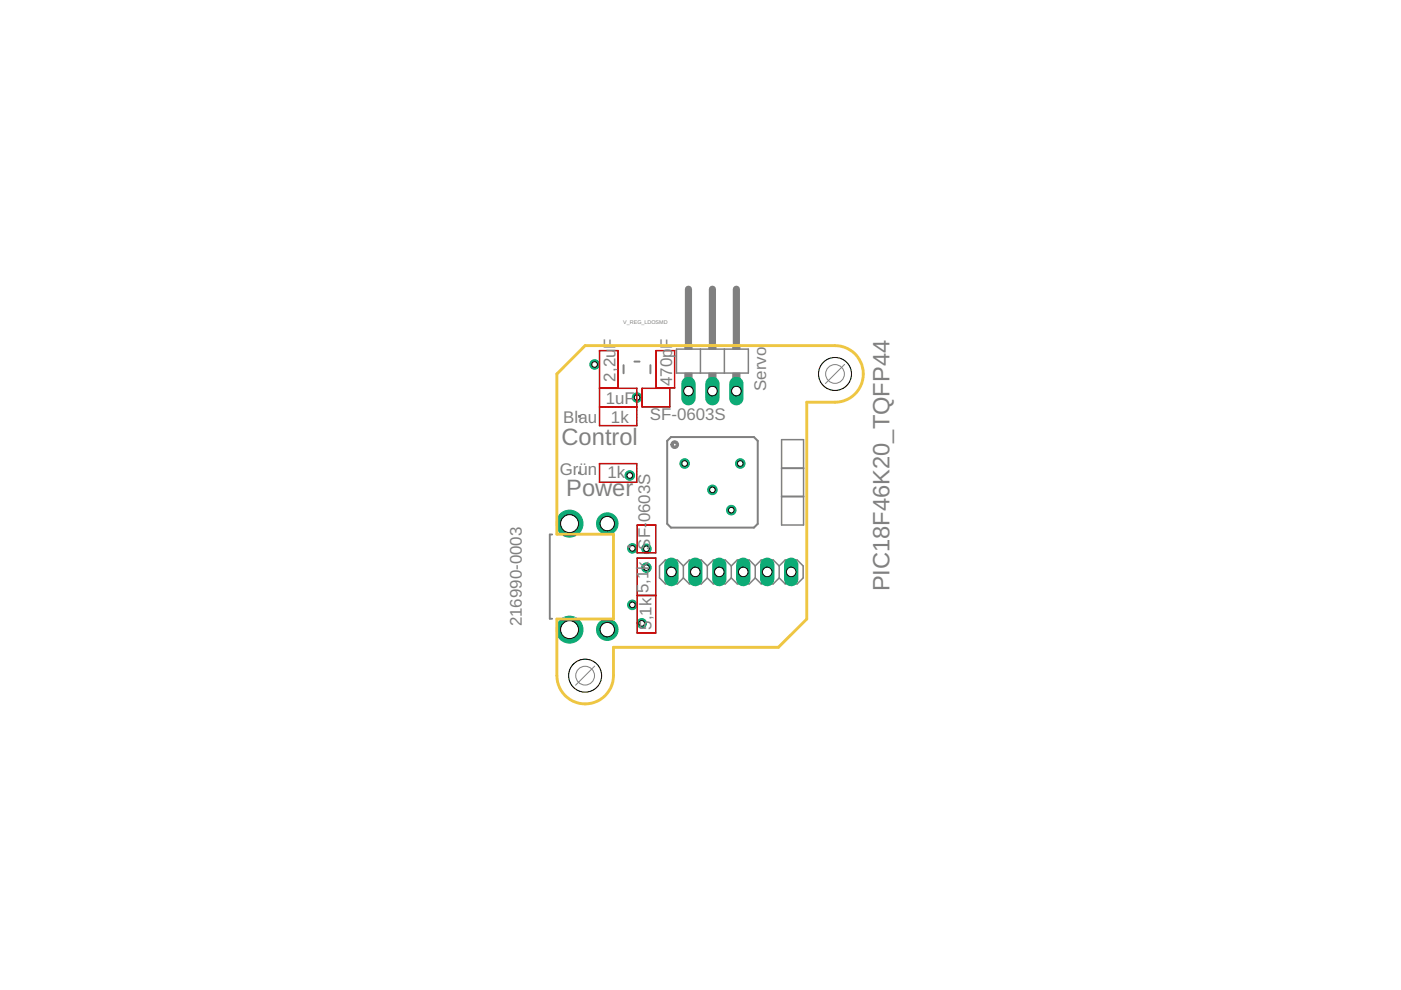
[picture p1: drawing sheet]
<svg xmlns="http://www.w3.org/2000/svg" width="297mm" height="210mm" viewBox="0 0 297 210" stroke-linecap="round" stroke-linejoin="round" font-family="sans-serif">
<circle cx="157" cy="98.3" r="1.02" fill="#0dab76" stroke="#0dab76" stroke-width=".21"/>
<circle cx="157" cy="98.3" r=".59" fill="#fff" stroke="#000" stroke-width=".21"/>
<circle cx="145.2" cy="98.3" r="1.02" fill="#0dab76" stroke="#0dab76" stroke-width=".21"/>
<circle cx="145.2" cy="98.3" r=".59" fill="#fff" stroke="#000" stroke-width=".21"/>
<circle cx="137.1" cy="120.4" r="1.02" fill="#0dab76" stroke="#0dab76" stroke-width=".21"/>
<circle cx="137.1" cy="120.4" r=".59" fill="#fff" stroke="#000" stroke-width=".21"/>
<circle cx="136.1" cy="132.2" r="1.02" fill="#0dab76" stroke="#0dab76" stroke-width=".21"/>
<circle cx="136.1" cy="132.2" r=".59" fill="#fff" stroke="#000" stroke-width=".21"/>
<circle cx="151" cy="103.9" r="1.02" fill="#0dab76" stroke="#0dab76" stroke-width=".21"/>
<circle cx="151" cy="103.9" r=".59" fill="#fff" stroke="#000" stroke-width=".21"/>
<circle cx="126.1" cy="77.3" r="1.02" fill="#0dab76" stroke="#0dab76" stroke-width=".21"/>
<circle cx="126.1" cy="77.3" r=".59" fill="#fff" stroke="#000" stroke-width=".21"/>
<circle cx="133.5" cy="100.8" r="1.02" fill="#0dab76" stroke="#0dab76" stroke-width=".21"/>
<circle cx="133.5" cy="100.8" r=".59" fill="#fff" stroke="#000" stroke-width=".21"/>
<circle cx="155" cy="108.2" r="1.02" fill="#0dab76" stroke="#0dab76" stroke-width=".21"/>
<circle cx="155" cy="108.2" r=".59" fill="#fff" stroke="#000" stroke-width=".21"/>
<circle cx="137.1" cy="116.4" r="1.02" fill="#0dab76" stroke="#0dab76" stroke-width=".21"/>
<circle cx="137.1" cy="116.4" r=".59" fill="#fff" stroke="#000" stroke-width=".21"/>
<circle cx="135.1" cy="84.3" r="1.02" fill="#0dab76" stroke="#0dab76" stroke-width=".21"/>
<circle cx="135.1" cy="84.3" r=".59" fill="#fff" stroke="#000" stroke-width=".21"/>
<circle cx="134.1" cy="116.3" r="1.02" fill="#0dab76" stroke="#0dab76" stroke-width=".21"/>
<circle cx="134.1" cy="116.3" r=".59" fill="#fff" stroke="#000" stroke-width=".21"/>
<circle cx="134.1" cy="128.2" r="1.02" fill="#0dab76" stroke="#0dab76" stroke-width=".21"/>
<circle cx="134.1" cy="128.2" r=".59" fill="#fff" stroke="#000" stroke-width=".21"/>
<g fill="#c90d0c" stroke="#c90d0c" stroke-width=".21">
<path d="M127.1 98.3h8z"/>
<path d="M135 98.3v4z"/>
<path d="M127.1 102.2l8 .1z"/>
<path d="M127.1 98.3v4z"/>
<path d="M127.1 90.2l8 .1z"/>
<path d="M127.1 86.3v4z"/>
<path d="M127.1 86.3l8 .1z"/>
<path d="M135 86.3v4z"/>
<path d="M131 74.3l.1 8z"/>
<path d="M127.1 74.3v8z"/>
<path d="M127.1 74.3l4 .1z"/>
<path d="M127.1 82.2l4 .1z"/>
<path d="M143 74.3l.1 8z"/>
<path d="M139 74.3l.1 8z"/>
<path d="M139 74.3l4.1 .1z"/>
<path d="M139 82.2l4.1 .1z"/>
<path d="M127.1 86.2l8 .1z"/>
<path d="M127.1 82.3l8 .1z"/>
<path d="M135 82.3v4z"/>
<path d="M127.1 82.3v4z"/>
<path d="M136.1 82.3l6 .1z"/>
<path d="M142 82.3v4z"/>
<path d="M136.1 86.2l6 .1z"/>
<path d="M136.1 82.3l.1 4z"/>
<path d="M135 111.3l.1 6z"/>
<path d="M135 111.3l4.1 .1z"/>
<path d="M139 111.3l.1 6z"/>
<path d="M135 117.2h4.1z"/>
<path d="M135 126.3l.1 8z"/>
<path d="M135 126.3h4.1z"/>
<path d="M139 126.3l.1 8z"/>
<path d="M135 134.2h4.1z"/>
<path d="M139 118.3l.1 8z"/>
<path d="M135 126.2h4.1z"/>
<path d="M135 118.3l.1 8z"/>
<path d="M135 118.3l4.1 .1z"/>
</g>
<g fill="#808080" stroke="#808080" stroke-width=".21">
<path d="M122.7 100.1h.4v.4h-.4z"/>
<path d="M145.2 73h1.5v1h-1.5z"/>
<path d="M150.3 73h1.5v1h-1.5z"/>
<path d="M155.4 73h1.5v1h-1.5z"/>
<path d="M145.2 79.1h1.5v2h-1.5z"/>
<path d="M150.3 79.1h1.5v2h-1.5z"/>
<path d="M155.4 79.1h1.5v2h-1.5z"/>
<path d="M122.7 88.1h.4v.4h-.4z"/>
</g>
<path d="M132.2 77.4v1.7M134.5 76.7h1.1M137.9 77.4v1.7M141.5 93.5l.8-.8h17.6l.8 .8v17.6l-.8 .8h-17.6l-.8-.8z" fill="none" stroke="#808080" stroke-width=".42"/>
<path d="M142.5 93.7a.82 .82 0 0 1 1.3 .1 .82 .82 0 0 1-.5 1.3 .82 .82 0 0 1-1.1-.8h.5a.31 .31 0 0 1 .5-.3 .31 .31 0 0 1 .1 .5 .31 .31 0 0 1-.5-.1l-.6-.1z" fill-rule="evenodd" fill="#808080" stroke="#808080" stroke-width=".21"/>
<g fill="none" stroke="#808080" stroke-width=".32">
<path d="M143.4 74h15.3v5.1h-15.3zM148.5 74v5.1M153.6 74v5.1M165.7 99.2h4.7M165.7 93.2h4.7v18.1h-4.7zM165.7 99.3h4.7M144.9 120l-1.3-1.3h-2.5l-1.3 1.3v2.5l1.3 1.3h2.5l1.3-1.3M144.9 120v2.5M144.9 120l1.3-1.3h2.5l1.3 1.3M150 120v2.5M150 120l1.2-1.3h2.6l1.2 1.3M155 120l1.3-1.3h2.6l1.2 1.3"/>
<path d="M155 120v2.5M160.1 120l1.3-1.3h2.5l1.3 1.3M160.1 120v2.5M165.2 120l1.3-1.3h2.5l1.3 1.3v2.5l-1.3 1.3h-2.5l-1.3-1.3M165.2 120v2.5M165.7 105.3h4.7M165.7 105.2h4.7M144.9 122.5l1.3 1.3h2.5l1.3-1.3M150 122.5l1.2 1.3h2.6l1.2-1.3M155 122.5l1.3 1.3h2.6l1.2-1.3M160.1 122.5l1.3 1.3h2.5l1.3-1.3"/>
</g>
<path d="M146 61.3v11.4M151 61.3v11.4M156.1 61.3v11.4" fill="none" stroke="#808080" stroke-width="1.5"/>
<path d="M117.1 113.3h-.5v17.9h.5M133.3 115.9h.2M133.3 115.9h.1M133.5 115.9h.1" fill="none" stroke="#808080" stroke-width=".4"/>
<path d="M167.7 119.7v3.1" fill="none" stroke="#0dab76" stroke-width="3"/>
<circle cx="167.7" cy="121.3" r="1.02" fill="#fff" stroke="#000" stroke-width=".21"/>
<path d="M162.7 119.7v3.1" fill="none" stroke="#0dab76" stroke-width="3"/>
<circle cx="162.7" cy="121.3" r="1.02" fill="#fff" stroke="#000" stroke-width=".21"/>
<path d="M157.6 119.7v3.1" fill="none" stroke="#0dab76" stroke-width="3"/>
<circle cx="157.6" cy="121.3" r="1.02" fill="#fff" stroke="#000" stroke-width=".21"/>
<path d="M152.5 119.7v3.1" fill="none" stroke="#0dab76" stroke-width="3"/>
<circle cx="152.5" cy="121.3" r="1.02" fill="#fff" stroke="#000" stroke-width=".21"/>
<path d="M147.4 119.7v3.1" fill="none" stroke="#0dab76" stroke-width="3"/>
<circle cx="147.4" cy="121.3" r="1.02" fill="#fff" stroke="#000" stroke-width=".21"/>
<path d="M142.3 119.7v3.1" fill="none" stroke="#0dab76" stroke-width="3"/>
<circle cx="142.3" cy="121.3" r="1.02" fill="#fff" stroke="#000" stroke-width=".21"/>
<path d="M146 81.4v3" fill="none" stroke="#0dab76" stroke-width="3"/>
<circle cx="146" cy="82.9" r="1.02" fill="#fff" stroke="#000" stroke-width=".21"/>
<path d="M151 81.4v3" fill="none" stroke="#0dab76" stroke-width="3"/>
<circle cx="151" cy="82.9" r="1.02" fill="#fff" stroke="#000" stroke-width=".21"/>
<path d="M156.1 81.4v3" fill="none" stroke="#0dab76" stroke-width="3"/>
<circle cx="156.1" cy="82.9" r="1.02" fill="#fff" stroke="#000" stroke-width=".21"/>
<circle cx="128.8" cy="111" r="2.29" fill="#0dab76" stroke="#0dab76" stroke-width=".21"/>
<circle cx="128.8" cy="111" r="1.52" fill="#fff" stroke="#000" stroke-width=".21"/>
<circle cx="120.8" cy="111" r="2.86" fill="#0dab76" stroke="#0dab76" stroke-width=".21"/>
<circle cx="120.8" cy="111" r="1.91" fill="#fff" stroke="#000" stroke-width=".21"/>
<circle cx="120.8" cy="133.5" r="2.86" fill="#0dab76" stroke="#0dab76" stroke-width=".21"/>
<circle cx="120.8" cy="133.5" r="1.91" fill="#fff" stroke="#000" stroke-width=".21"/>
<circle cx="128.8" cy="133.5" r="2.29" fill="#0dab76" stroke="#0dab76" stroke-width=".21"/>
<circle cx="128.8" cy="133.5" r="1.52" fill="#fff" stroke="#000" stroke-width=".21"/>
<path d="M177 73.3h-52.9l-6 6M171 85.3v46M130.1 137.2h34.9" fill="none" stroke="#eec643" stroke-width=".61"/>
<circle cx="177" cy="79.3" r="3.5" fill="none" stroke="#eec643" stroke-width=".21"/>
<circle cx="177" cy="79.3" r="3.5" fill="#fff" stroke="#000" stroke-width=".21"/>
<circle cx="124.1" cy="143.3" r="3.5" fill="none" stroke="#eec643" stroke-width=".21"/>
<circle cx="124.1" cy="143.3" r="3.5" fill="#fff" stroke="#000" stroke-width=".21"/>
<path d="M118.1 79.3v34h12v18h-12v12a6 6 0 0 0 6 5.9 6 6 0 0 0 6-5.9v-6.1M177 73.3a6 6 0 0 1 6 6 6 6 0 0 1-6 6h-6M171 131.3l-6 5.9" fill="none" stroke="#eec643" stroke-width=".61"/>
<g fill="none" stroke="#808080" stroke-width=".21">
<path d="M179.1 77.3l-4.1 4M126.1 141.2l-4.1 4.1"/>
<circle cx="177" cy="79.3" r="1.99"/>
<circle cx="124.1" cy="143.3" r="1.99"/>
</g>
<g font-size="5" fill="#808080">
<text x="119.1" y="94.3">Control</text>
<text x="120.1" y="105.3">Power</text>
<text x="188.6" y="125.4" transform="rotate(-90 188.6 125.4)">PIC18F46K20_TQFP44</text>
</g>
<g font-size="3.6" fill="#808080">
<text x="130.5" y="73.9" transform="rotate(-90 130.5 73.9)">F</text>
<text x="142.5" y="73.9" transform="rotate(-90 142.5 73.9)">F</text>
<text x="130.5" y="80.9" transform="rotate(-90 130.5 80.9)">2,2u</text>
<text x="142.5" y="81.9" transform="rotate(-90 142.5 81.9)">470p</text>
<text x="162.5" y="82.9" transform="rotate(-90 162.5 82.9)">Servo</text>
<text x="119.4" y="89.7">Blau</text>
<text x="128.4" y="85.7">1uF</text>
<text x="129.5" y="89.7">1k</text>
<text x="137.8" y="89.1">SF-0603S</text>
<text x="118.7" y="100.7">Grün</text>
<text x="128.8" y="101.4">1k</text>
<text x="137.9" y="110.8" transform="rotate(-90 137.9 110.8)">0603S</text>
<text x="137.9" y="116.5" transform="rotate(-90 137.9 116.5)">SF-</text>
<text x="137.5" y="125.8" transform="rotate(-90 137.5 125.8)">5,1k</text>
<text x="110.6" y="132.8" transform="rotate(-90 110.6 132.8)">216990-0003</text>
<text x="138.1" y="133.5" transform="rotate(-90 138.1 133.5)">5,1k</text>
</g>
<text font-size="1.1" fill="#808080" x="132.2" y="68.7">V_REG_LDOSMD</text>
</svg>
